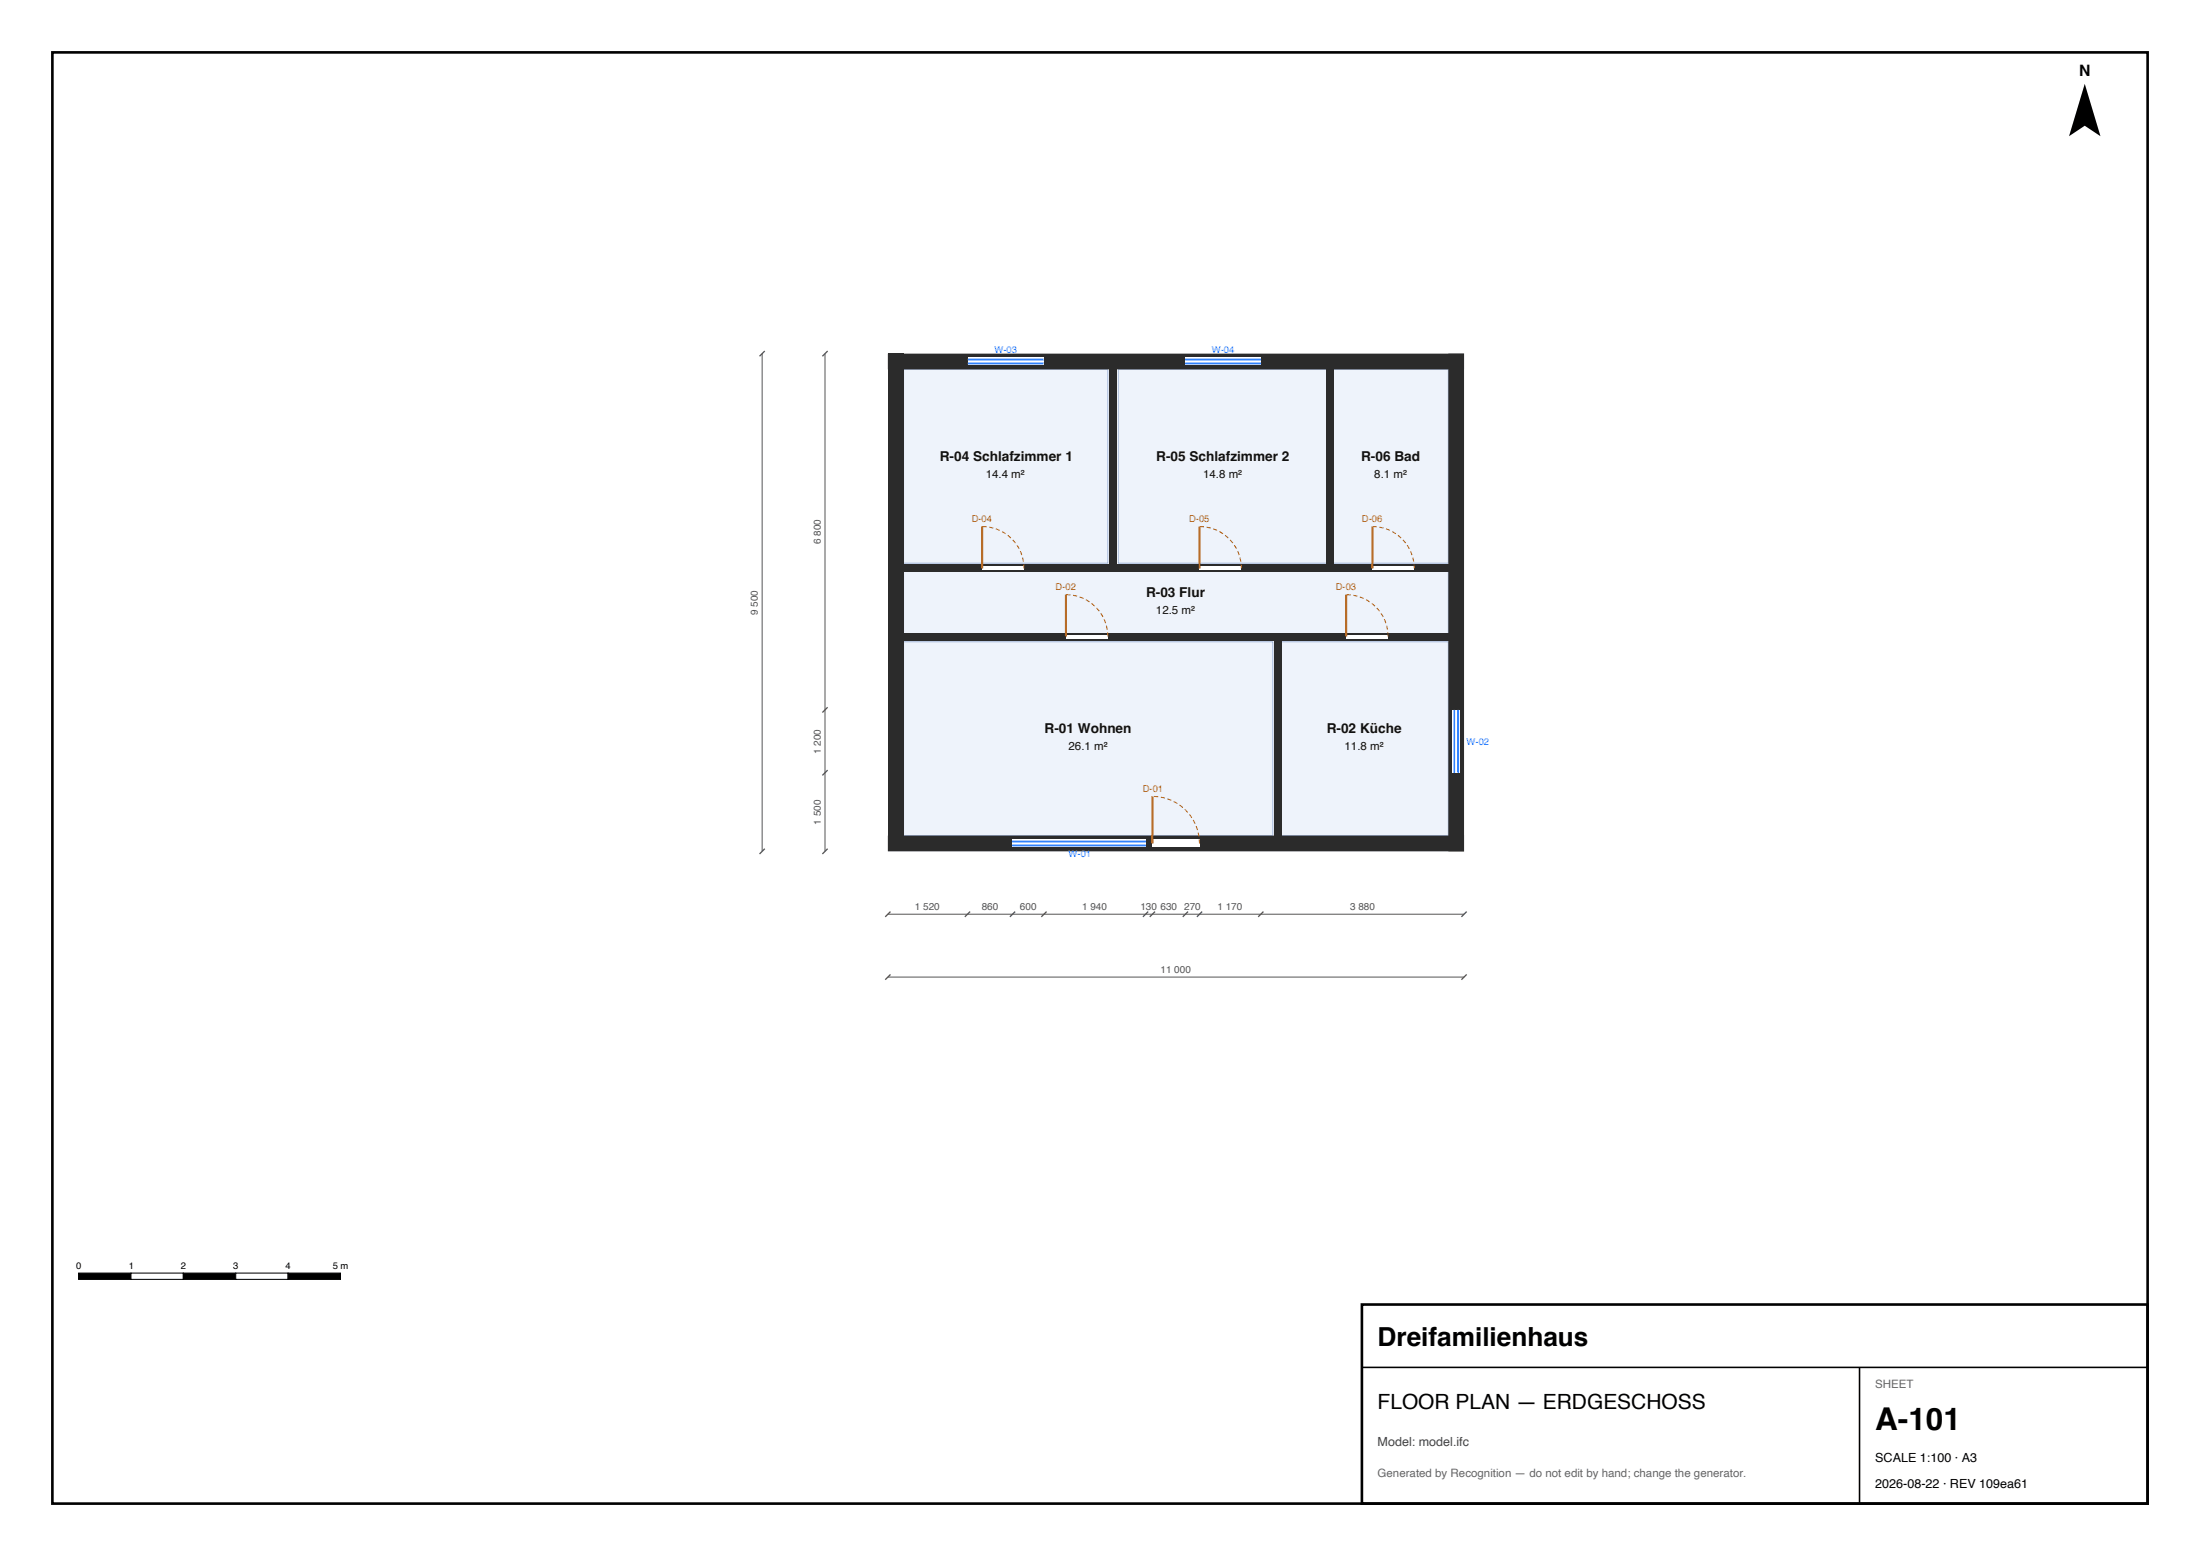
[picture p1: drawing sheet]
<svg xmlns="http://www.w3.org/2000/svg" width="420mm" height="297mm" viewBox="0 0 420 297" stroke-linecap="round" stroke-linejoin="round" font-family="sans-serif">
<g fill="#eef3fb" stroke="#9fb3d9" stroke-width=".19">
<path d="M172.5 122.5h70.5v37h-70.5z" fill-rule="evenodd"/>
<path d="M244.5 122.5h32v37h-32z" fill-rule="evenodd"/>
<path d="M172.5 70.5h39v37h-39z" fill-rule="evenodd"/>
<path d="M213.5 70.5h40v37h-40z" fill-rule="evenodd"/>
<path d="M254.5 70.5h22v37h-22z" fill-rule="evenodd"/>
<path d="M172.5 109h104v12h-104z" fill-rule="evenodd"/>
</g>
<g fill="#2b2b2b">
<path d="M169.5 159.5h110v3h-110z" fill-rule="evenodd"/>
<path d="M276.5 67.5h3v95h-3z" fill-rule="evenodd"/>
<path d="M169.5 67.5h110v3h-110z" fill-rule="evenodd"/>
<path d="M169.5 67.5h3v95h-3z" fill-rule="evenodd"/>
<path d="M243.2 120.8h1.6v41h-1.6z" fill-rule="evenodd"/>
<path d="M170.2 120.8h74.6v1.4h-74.6z" fill-rule="evenodd"/>
<path d="M243.2 120.8h35.5v1.4h-35.5z" fill-rule="evenodd"/>
<path d="M211.7 68.3h1.5v40.9h-1.5z" fill-rule="evenodd"/>
<path d="M170.2 107.8h43.1v1.4h-43.1z" fill-rule="evenodd"/>
<path d="M253.3 68.3h1.4v40.9h-1.4z" fill-rule="evenodd"/>
<path d="M211.7 107.8h43v1.4h-43z" fill-rule="evenodd"/>
<path d="M253.3 107.8h25.4v1.4h-25.4z" fill-rule="evenodd"/>
</g>
<g fill="#fff">
<path d="M220 160.3h9v1.5h-9z" fill-rule="evenodd"/>
<path d="M203.5 121.1h8v.8h-8z" fill-rule="evenodd"/>
<path d="M257 121.1h8v.8h-8z" fill-rule="evenodd"/>
<path d="M187.5 108.1h8v.8h-8z" fill-rule="evenodd"/>
<path d="M229 108.1h8v.8h-8z" fill-rule="evenodd"/>
<path d="M262 108.1h8v.8h-8z" fill-rule="evenodd"/>
<path d="M193.3 160.3h25.4v1.5h-25.4z" fill-rule="evenodd"/>
<path d="M277.3 135.5h1.4v12h-1.4z" fill-rule="evenodd"/>
<path d="M184.7 68.3h14.6v1.4h-14.6z" fill-rule="evenodd"/>
<path d="M226.3 68.3h14.5v1.4h-14.5z" fill-rule="evenodd"/>
</g>
<path d="M184.7 69.4h14.6M184.7 68.6h14.6M226.3 69.4h14.5M226.3 68.6h14.5M277.6 135.5v12M278.4 135.5v12M193.3 161.4h25.4M193.3 160.6h25.4" fill="none" stroke="#2a7fff" stroke-width=".35"/>
<path d="M187.5 100.5v8M203.5 113.5v8M229 100.5v8M257 113.5v8M262 100.5v8M220 152v9" fill="none" stroke="#b5651d" stroke-width=".4"/>
<path d="M195.5 108.5a8 8 0 0 0-8-8M237 108.5a8 8 0 0 0-8-8M270 108.5a8 8 0 0 0-8-8M211.5 121.5a8 8 0 0 0-8-8M265 121.5a8 8 0 0 0-8-8M229 161a9 9 0 0 0-9-9" fill="none" stroke="#b5651d" stroke-width=".2" stroke-dasharray=".8 .5" stroke-linecap="butt"/>
<path d="M145.5 67.5v95M157.5 67.5v95M169.5 174.5h110M169.5 186.5h110" fill="none" stroke="#555" stroke-width=".19"/>
<g fill="#000" stroke="#555" stroke-width=".25">
<path d="M145 68l1-1zM157 68l1-1zM157 136l1-1zM157 148l1-1zM145 163l1-1zM157 163l1-1zM169 175l1-1zM184.2 175l1-1zM193.8 174l-1 1zM198.8 175l1-1zM219.2 174l-1 1zM219.5 175l1-1z"/>
<path d="M225.8 175l1-1zM228.5 175l1-1zM241.2 174l-1 1zM280 174l-1 1zM169 187l1-1zM280 186l-1 1z"/>
</g>
<path d="M398 16l3 10-3-2-3 2z" fill="#000"/>
<path d="M15 243h10v1.2h-10z" fill="#000" stroke="#000" stroke-width=".2"/>
<path d="M25 243h10v1.2h-10z" fill="#fff" stroke="#000" stroke-width=".2"/>
<path d="M35 243h10v1.2h-10z" fill="#000" stroke="#000" stroke-width=".2"/>
<path d="M45 243h10v1.2h-10z" fill="#fff" stroke="#000" stroke-width=".2"/>
<path d="M55 243h10v1.2h-10z" fill="#000" stroke="#000" stroke-width=".2"/>
<path d="M260 249h150v38h-150z" fill="#fff" stroke="#000" stroke-width=".5"/>
<path d="M260 261h150M355 261v26" fill="none" stroke="#000" stroke-width=".3"/>
<path d="M10 10h400v277h-400z" fill="none" stroke="#000" stroke-width=".5"/>
<text font-size="6" x="358" y="273">A-101</text>
<text font-size="5" x="263" y="257">Dreifamilienhaus</text>
<text font-size="4" x="263" y="269">FLOOR PLAN — ERDGESCHOSS</text>
<text font-size="3" x="396.9" y="14.5">N</text>
<g font-size="2.6" fill="#111">
<text x="179.4" y="88">R-04 Schlafzimmer 1</text>
<text x="220.7" y="88">R-05 Schlafzimmer 2</text>
<text x="259.8" y="88">R-06 Bad</text>
<text x="218.8" y="114">R-03 Flur</text>
<text x="199.4" y="140">R-01 Wohnen</text>
<text x="253.3" y="140">R-02 Küche</text>
</g>
<text font-size="2.4" fill="#444" x="263" y="276">Model: model.ifc</text>
<g font-size="2.4">
<text x="358" y="279">SCALE 1:100 · A3</text>
<text x="358" y="284">2026-08-22 · REV 109ea61</text>
</g>
<g font-size="2.2" fill="#111">
<text x="188.2" y="91.2">14.4 m²</text>
<text x="229.7" y="91.2">14.8 m²</text>
<text x="262.4" y="91.2">8.1 m²</text>
<text x="220.7" y="117.2">12.5 m²</text>
<text x="204" y="143.2">26.1 m²</text>
<text x="256.7" y="143.2">11.8 m²</text>
</g>
<g font-size="2.2" fill="#666">
<text x="358" y="265">SHEET</text>
<text x="263" y="282">Generated by Recognition — do not edit by hand; change the generator.</text>
</g>
<g font-size="1.9" fill="#555">
<text x="156.7" y="103.9" transform="rotate(-90 156.7 103.9)">6 800</text>
<text x="144.7" y="117.4" transform="rotate(-90 144.7 117.4)">9 500</text>
<text x="156.7" y="143.9" transform="rotate(-90 156.7 143.9)">1 200</text>
<text x="156.7" y="157.4" transform="rotate(-90 156.7 157.4)">1 500</text>
<text x="174.7" y="173.7">1 520</text>
<text x="187.4" y="173.7">860</text>
<text x="194.7" y="173.7">600</text>
<text x="206.6" y="173.7">1 940</text>
<text x="217.7" y="173.7">130 630</text>
<text x="226.1" y="173.7">270</text>
<text x="232.4" y="173.7">1 170</text>
<text x="257.7" y="173.7">3 880</text>
<text x="221.5" y="185.7">11 000</text>
</g>
<g font-size="1.8" fill="#2a7fff">
<text x="189.9" y="67.4">W-03</text>
<text x="231.4" y="67.4">W-04</text>
<text x="280" y="142.2">W-02</text>
<text x="204" y="163.6">W-01</text>
</g>
<g font-size="1.8" fill="#b5651d">
<text x="185.5" y="99.7">D-04</text>
<text x="227" y="99.7">D-05</text>
<text x="260" y="99.7">D-06</text>
<text x="201.5" y="112.7">D-02</text>
<text x="255" y="112.7">D-03</text>
<text x="218.2" y="151.2">D-01</text>
</g>
<g font-size="1.8">
<text x="14.5" y="242.2">0</text>
<text x="24.6" y="242.2">1</text>
<text x="34.5" y="242.2">2</text>
<text x="44.5" y="242.2">3</text>
<text x="54.5" y="242.2">4</text>
<text x="63.5" y="242.2">5 m</text>
</g>
</svg>
